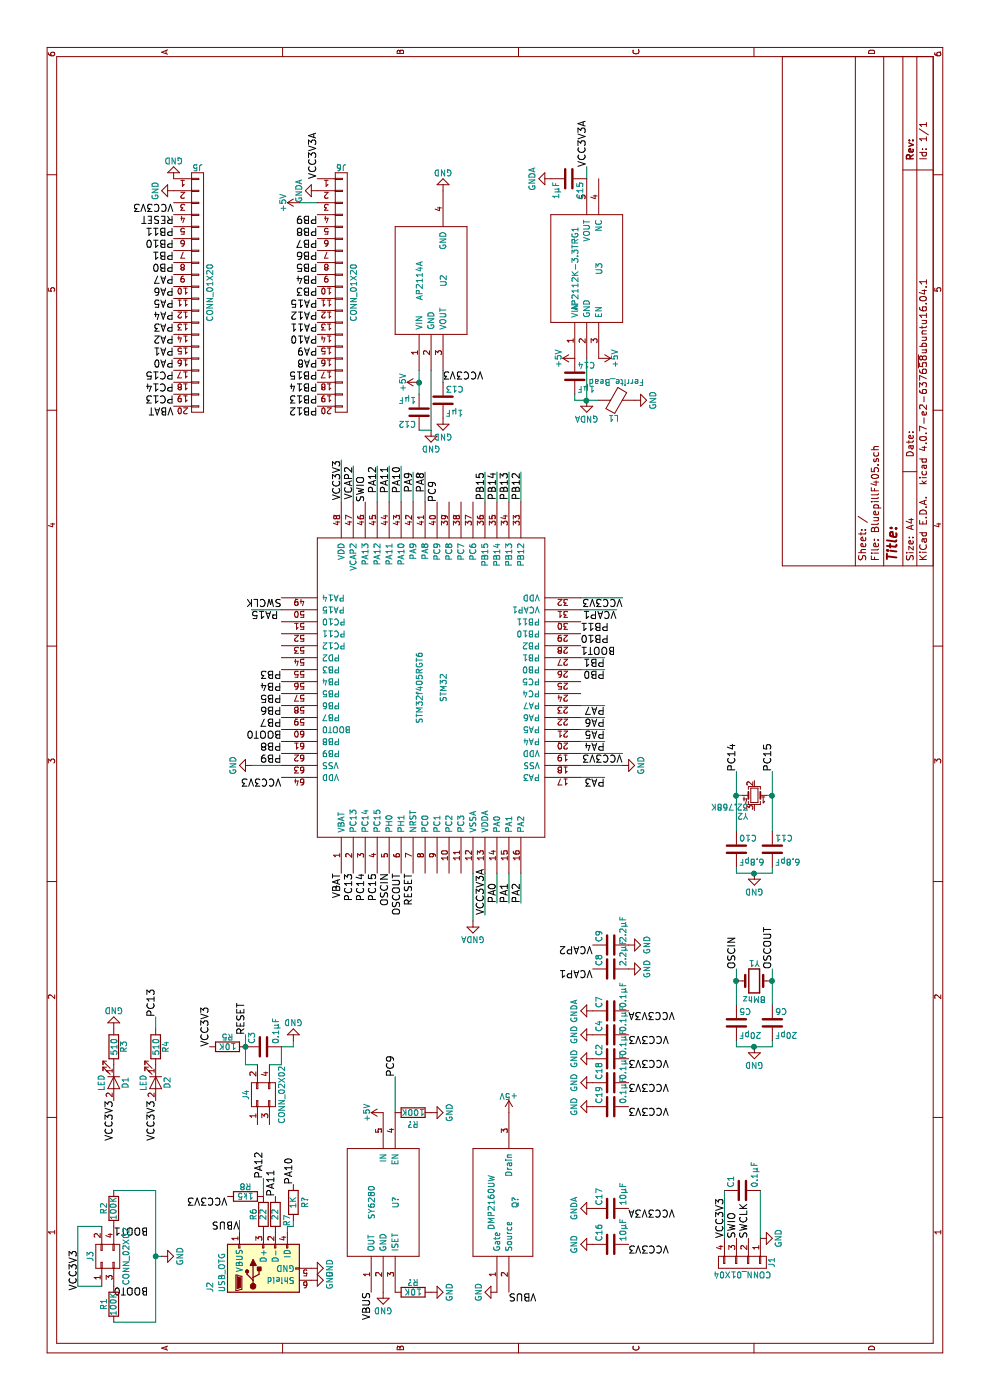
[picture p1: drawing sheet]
EESchema Schematic File Version 2
LIBS:power
LIBS:device
LIBS:transistors
LIBS:conn
LIBS:linear
LIBS:regul
LIBS:74xx
LIBS:cmos4000
LIBS:adc-dac
LIBS:memory
LIBS:xilinx
LIBS:microcontrollers
LIBS:dsp
LIBS:microchip
LIBS:analog_switches
LIBS:motorola
LIBS:texas
LIBS:intel
LIBS:audio
LIBS:interface
LIBS:digital-audio
LIBS:philips
LIBS:display
LIBS:cypress
LIBS:siliconi
LIBS:opto
LIBS:atmel
LIBS:contrib
LIBS:valves
LIBS:STM32f405RGT6
LIBS:AP2112K-3.3TRG1
LIBS:AP2114
LIBS:AP2114A
LIBS:SY6280
LIBS:DMP2160UW
LIBS:BluepillF405-cache
EELAYER 25 0
EELAYER END
$Descr A4 11693 8268
encoding utf-8
Sheet 1 1
Title ""
Date ""
Rev ""
Comp ""
Comment1 ""
Comment2 ""
Comment3 ""
Comment4 ""
$EndDescr
$Comp
L STM32f405RGT6 STM32
U 1 1
P 5950 3600
F 0 "STM32" H 5950 3500 50  0000 C CNN
F 1 "STM32f405RGT6" H 5950 3700 50  0000 C CNN
F 2 "Housings_QFP:LQFP-64_10x10mm_Pitch0.5mm" H 5950 3600 50  0001 C CNN
F 3 "DOCUMENTATION" H 5950 3600 50  0001 C CNN
	1    5950 3600
	1    0    0    -1  
$EndComp
Text Label 4150 4150 0    60   ~ 0
PA0
Text Label 4150 4250 0    60   ~ 0
PA1
Text Label 4150 4350 0    60   ~ 0
PA2
Text Label 5200 5050 1    60   ~ 0
PA3
Text Label 5500 5050 1    60   ~ 0
PA4
Text Label 5600 5050 1    60   ~ 0
PA5
Text Label 5700 5050 1    60   ~ 0
PA6
Text Label 5800 5050 1    60   ~ 0
PA7
Text Label 5400 5200 1    60   ~ 0
VCC3V3
$Comp
L GND #PWR01
U 1 1
P 5300 5200
F 0 "#PWR01" H 5300 4950 50  0001 C CNN
F 1 "GND" H 5300 5050 50  0000 C CNN
F 2 "" H 5300 5200 50  0001 C CNN
F 3 "" H 5300 5200 50  0001 C CNN
	1    5300 5200
	1    0    0    -1  
$EndComp
Text Label 6100 5050 1    60   ~ 0
PB0
Text Label 6200 5050 1    60   ~ 0
PB1
Text Label 6700 5200 1    60   ~ 0
VCC3V3
Text Label 6600 5150 1    60   ~ 0
VCAP1
Text Label 7750 4350 2    60   ~ 0
PB12
Text Label 7750 4250 2    60   ~ 0
PB13
Text Label 7750 4150 2    60   ~ 0
PB14
Text Label 7750 4050 2    60   ~ 0
PB15
Text Label 7750 3550 2    60   ~ 0
PA8
Text Label 7750 3450 2    60   ~ 0
PA9
Text Label 7800 3350 2    60   ~ 0
PA10
Text Label 7800 3250 2    60   ~ 0
PA11
Text Label 7800 3150 2    60   ~ 0
PA12
Text Label 7500 3050 0    60   ~ 0
SWIO
Text Label 6700 2350 1    60   ~ 0
SWCLK
Text Label 7850 2850 2    60   ~ 0
VCC3V3
Text Label 7800 2950 2    60   ~ 0
VCAP2
Text Label 6600 2100 3    60   ~ 0
PA15
Text Label 6100 2350 1    60   ~ 0
PB3
Text Label 6000 2350 1    60   ~ 0
PB4
Text Label 5900 2350 1    60   ~ 0
PB5
Text Label 5800 2350 1    60   ~ 0
PB6
Text Label 5700 2350 1    60   ~ 0
PB7
Text Label 5600 2350 1    60   ~ 0
BOOT0
Text Label 5500 2350 1    60   ~ 0
PB8
Text Label 5400 2350 1    60   ~ 0
PB9
Text Label 5200 2350 1    60   ~ 0
VCC3V3
$Comp
L GND #PWR02
U 1 1
P 5300 2100
F 0 "#PWR02" H 5300 1850 50  0001 C CNN
F 1 "GND" H 5300 1950 50  0000 C CNN
F 2 "" H 5300 2100 50  0001 C CNN
F 3 "" H 5300 2100 50  0001 C CNN
	1    5300 2100
	-1   0    0    1   
$EndComp
Text Label 4400 2850 2    60   ~ 0
VBAT
Text Label 4400 2950 2    60   ~ 0
PC13
Text Label 4400 3050 2    60   ~ 0
PC14
Text Label 4400 3150 2    60   ~ 0
PC15
Text Label 4400 3250 2    60   ~ 0
OSCIN
Text Label 4400 3350 2    60   ~ 0
OSCOUT
Text Label 4400 3450 2    60   ~ 0
RESET
$Comp
L LED D1
U 1 1
P 2650 950
F 0 "D1" H 2650 1050 50  0000 C CNN
F 1 "LED" H 2650 850 50  0000 C CNN
F 2 "LEDs:LED_0805" H 2650 950 50  0001 C CNN
F 3 "" H 2650 950 50  0001 C CNN
	1    2650 950 
	-1   0    0    1   
$EndComp
$Comp
L LED D2
U 1 1
P 2650 1300
F 0 "D2" H 2650 1400 50  0000 C CNN
F 1 "LED" H 2650 1200 50  0000 C CNN
F 2 "LEDs:LED_0805" H 2650 1300 50  0001 C CNN
F 3 "" H 2650 1300 50  0001 C CNN
	1    2650 1300
	-1   0    0    1   
$EndComp
$Comp
L GND #PWR03
U 1 1
P 3100 950
F 0 "#PWR03" H 3100 700 50  0001 C CNN
F 1 "GND" H 3100 800 50  0000 C CNN
F 2 "" H 3100 950 50  0001 C CNN
F 3 "" H 3100 950 50  0001 C CNN
	1    3100 950 
	0    -1   -1   0   
$EndComp
Text Label 3200 1300 0    60   ~ 0
PC13
$Comp
L R R3
U 1 1
P 2950 950
F 0 "R3" V 3030 950 50  0000 C CNN
F 1 "510" V 2950 950 50  0000 C CNN
F 2 "Resistors_SMD:R_0603" V 2880 950 50  0001 C CNN
F 3 "" H 2950 950 50  0001 C CNN
	1    2950 950 
	0    1    1    0   
$EndComp
$Comp
L R R4
U 1 1
P 2950 1300
F 0 "R4" V 3030 1300 50  0000 C CNN
F 1 "510" V 2950 1300 50  0000 C CNN
F 2 "Resistors_SMD:R_0603" V 2880 1300 50  0001 C CNN
F 3 "" H 2950 1300 50  0001 C CNN
	1    2950 1300
	0    1    1    0   
$EndComp
Text Label 2500 950  2    60   ~ 0
VCC3V3
Text Label 2500 1300 2    60   ~ 0
VCC3V3
Text Label 6300 4850 3    60   ~ 0
BOOT1
Text Label 1250 650  2    60   ~ 0
VCC3V3
Text Label 950  950  3    60   ~ 0
BOOT0
$Comp
L R R1
U 1 1
P 800 950
F 0 "R1" V 880 950 50  0000 C CNN
F 1 "100K" V 800 950 50  0000 C CNN
F 2 "Resistors_SMD:R_0603" V 730 950 50  0001 C CNN
F 3 "" H 800 950 50  0001 C CNN
	1    800  950 
	0    1    -1   0   
$EndComp
$Comp
L R R2
U 1 1
P 1600 950
F 0 "R2" V 1680 950 50  0000 C CNN
F 1 "100K" V 1600 950 50  0000 C CNN
F 2 "Resistors_SMD:R_0603" V 1530 950 50  0001 C CNN
F 3 "" H 1600 950 50  0001 C CNN
	1    1600 950 
	0    1    -1   0   
$EndComp
Text Label 1450 950  3    60   ~ 0
BOOT1
$Comp
L USB_OTG J2
U 1 1
P 1100 2200
F 0 "J2" H 900 2650 50  0000 L CNN
F 1 "USB_OTG" H 900 2550 50  0000 L CNN
F 2 "Libs:USB_Micro 10118194-0001LF" H 1250 2150 50  0001 C CNN
F 3 "" H 1250 2150 50  0001 C CNN
	1    1100 2200
	1    0    0    -1  
$EndComp
$Comp
L +5V #PWR04
U 1 1
P 2400 3200
F 0 "#PWR04" H 2400 3050 50  0001 C CNN
F 1 "+5V" H 2400 3340 50  0000 C CNN
F 2 "" H 2400 3200 50  0001 C CNN
F 3 "" H 2400 3200 50  0001 C CNN
	1    2400 3200
	1    0    0    -1  
$EndComp
Text Label 1850 2200 0    60   ~ 0
PA12
$Comp
L GND #PWR05
U 1 1
P 1100 2600
F 0 "#PWR05" H 1100 2350 50  0001 C CNN
F 1 "GND" H 1100 2450 50  0000 C CNN
F 2 "" H 1100 2600 50  0001 C CNN
F 3 "" H 1100 2600 50  0001 C CNN
	1    1100 2600
	1    0    0    -1  
$EndComp
$Comp
L CONN_01X04 J1
U 1 1
P 1150 6200
F 0 "J1" H 1150 6450 50  0000 C CNN
F 1 "CONN_01X04" V 1250 6200 50  0000 C CNN
F 2 "Pin_Headers:Pin_Header_Straight_1x04_Pitch2.54mm" H 1150 6200 50  0001 C CNN
F 3 "" H 1150 6200 50  0001 C CNN
	1    1150 6200
	-1   0    0    1   
$EndComp
Text Label 1350 6050 0    60   ~ 0
VCC3V3
$Comp
L GND #PWR06
U 1 1
P 1350 6350
F 0 "#PWR06" H 1350 6100 50  0001 C CNN
F 1 "GND" H 1350 6200 50  0000 C CNN
F 2 "" H 1350 6350 50  0001 C CNN
F 3 "" H 1350 6350 50  0001 C CNN
	1    1350 6350
	1    0    0    -1  
$EndComp
Text Label 1350 6150 0    60   ~ 0
SWIO
Text Label 1350 6250 0    60   ~ 0
SWCLK
$Comp
L C C2
U 1 1
P 2850 5100
F 0 "C2" H 2875 5200 50  0000 L CNN
F 1 "0.1µF" H 2875 5000 50  0000 L CNN
F 2 "Capacitors_SMD:C_0603" H 2888 4950 50  0001 C CNN
F 3 "" H 2850 5100 50  0001 C CNN
	1    2850 5100
	1    0    0    -1  
$EndComp
$Comp
L C C4
U 1 1
P 3050 5100
F 0 "C4" H 3075 5200 50  0000 L CNN
F 1 "0.1µF" H 3075 5000 50  0000 L CNN
F 2 "Capacitors_SMD:C_0603" H 3088 4950 50  0001 C CNN
F 3 "" H 3050 5100 50  0001 C CNN
	1    3050 5100
	1    0    0    -1  
$EndComp
$Comp
L C C7
U 1 1
P 3250 5100
F 0 "C7" H 3275 5200 50  0000 L CNN
F 1 "0.1µF" H 3275 5000 50  0000 L CNN
F 2 "Capacitors_SMD:C_0603" H 3288 4950 50  0001 C CNN
F 3 "" H 3250 5100 50  0001 C CNN
	1    3250 5100
	1    0    0    -1  
$EndComp
$Comp
L GND #PWR07
U 1 1
P 2850 4950
F 0 "#PWR07" H 2850 4700 50  0001 C CNN
F 1 "GND" H 2850 4800 50  0000 C CNN
F 2 "" H 2850 4950 50  0001 C CNN
F 3 "" H 2850 4950 50  0001 C CNN
	1    2850 4950
	-1   0    0    1   
$EndComp
$Comp
L GND #PWR08
U 1 1
P 3050 4950
F 0 "#PWR08" H 3050 4700 50  0001 C CNN
F 1 "GND" H 3050 4800 50  0000 C CNN
F 2 "" H 3050 4950 50  0001 C CNN
F 3 "" H 3050 4950 50  0001 C CNN
	1    3050 4950
	-1   0    0    1   
$EndComp
Text Label 2850 5250 3    60   ~ 0
VCC3V3
Text Label 3050 5250 3    60   ~ 0
VCC3V3
$Comp
L C C8
U 1 1
P 3600 5100
F 0 "C8" H 3625 5200 50  0000 L CNN
F 1 "2.2µF" H 3625 5000 50  0000 L CNN
F 2 "Capacitors_SMD:C_0603" H 3638 4950 50  0001 C CNN
F 3 "" H 3600 5100 50  0001 C CNN
	1    3600 5100
	1    0    0    -1  
$EndComp
$Comp
L C C9
U 1 1
P 3800 5100
F 0 "C9" H 3825 5200 50  0000 L CNN
F 1 "2.2µF" H 3825 5000 50  0000 L CNN
F 2 "Capacitors_SMD:C_0603" H 3838 4950 50  0001 C CNN
F 3 "" H 3800 5100 50  0001 C CNN
	1    3800 5100
	1    0    0    -1  
$EndComp
Text Label 3600 4950 1    60   ~ 0
VCAP1
Text Label 3800 4950 1    60   ~ 0
VCAP2
$Comp
L GND #PWR09
U 1 1
P 3600 5250
F 0 "#PWR09" H 3600 5000 50  0001 C CNN
F 1 "GND" H 3600 5100 50  0000 C CNN
F 2 "" H 3600 5250 50  0001 C CNN
F 3 "" H 3600 5250 50  0001 C CNN
	1    3600 5250
	1    0    0    -1  
$EndComp
$Comp
L GND #PWR010
U 1 1
P 3800 5250
F 0 "#PWR010" H 3800 5000 50  0001 C CNN
F 1 "GND" H 3800 5100 50  0000 C CNN
F 2 "" H 3800 5250 50  0001 C CNN
F 3 "" H 3800 5250 50  0001 C CNN
	1    3800 5250
	1    0    0    -1  
$EndComp
$Comp
L C C5
U 1 1
P 3150 6150
F 0 "C5" H 3175 6250 50  0000 L CNN
F 1 "20pF" H 3175 6050 50  0000 L CNN
F 2 "Capacitors_SMD:C_0603" H 3188 6000 50  0001 C CNN
F 3 "" H 3150 6150 50  0001 C CNN
	1    3150 6150
	0    1    1    0   
$EndComp
$Comp
L C C6
U 1 1
P 3150 6450
F 0 "C6" H 3175 6550 50  0000 L CNN
F 1 "20pF" H 3175 6350 50  0000 L CNN
F 2 "Capacitors_SMD:C_0603" H 3188 6300 50  0001 C CNN
F 3 "" H 3150 6450 50  0001 C CNN
	1    3150 6450
	0    1    1    0   
$EndComp
$Comp
L GND #PWR011
U 1 1
P 2950 6300
F 0 "#PWR011" H 2950 6050 50  0001 C CNN
F 1 "GND" H 2950 6150 50  0000 C CNN
F 2 "" H 2950 6300 50  0001 C CNN
F 3 "" H 2950 6300 50  0001 C CNN
	1    2950 6300
	0    1    1    0   
$EndComp
Text Label 3600 6150 0    60   ~ 0
OSCIN
Text Label 3600 6450 0    60   ~ 0
OSCOUT
$Comp
L Crystal Y1
U 1 1
P 3500 6300
F 0 "Y1" H 3500 6450 50  0000 C CNN
F 1 "8Mhz" H 3500 6150 50  0000 C CNN
F 2 "Crystals:Crystal_HC49-U_Vertical" H 3500 6300 50  0001 C CNN
F 3 "" H 3500 6300 50  0001 C CNN
	1    3500 6300
	0    1    1    0   
$EndComp
$Comp
L C C10
U 1 1
P 4600 6150
F 0 "C10" H 4625 6250 50  0000 L CNN
F 1 "6.8pF" H 4625 6050 50  0000 L CNN
F 2 "Capacitors_SMD:C_0603" H 4638 6000 50  0001 C CNN
F 3 "" H 4600 6150 50  0001 C CNN
	1    4600 6150
	0    1    1    0   
$EndComp
$Comp
L C C11
U 1 1
P 4600 6450
F 0 "C11" H 4625 6550 50  0000 L CNN
F 1 "6.8pF" H 4625 6350 50  0000 L CNN
F 2 "Capacitors_SMD:C_0603" H 4638 6300 50  0001 C CNN
F 3 "" H 4600 6450 50  0001 C CNN
	1    4600 6450
	0    1    1    0   
$EndComp
$Comp
L GND #PWR012
U 1 1
P 4400 6300
F 0 "#PWR012" H 4400 6050 50  0001 C CNN
F 1 "GND" H 4400 6150 50  0000 C CNN
F 2 "" H 4400 6300 50  0001 C CNN
F 3 "" H 4400 6300 50  0001 C CNN
	1    4400 6300
	0    1    1    0   
$EndComp
Text Label 5250 6150 0    60   ~ 0
PC14
Text Label 5250 6450 0    60   ~ 0
PC15
$Comp
L C C3
U 1 1
P 2950 2200
F 0 "C3" H 2975 2300 50  0000 L CNN
F 1 "0.1µF" H 2975 2100 50  0000 L CNN
F 2 "Capacitors_SMD:C_0603" H 2988 2050 50  0001 C CNN
F 3 "" H 2950 2200 50  0001 C CNN
	1    2950 2200
	1    0    0    -1  
$EndComp
Text Label 3050 2050 0    60   ~ 0
RESET
$Comp
L R R5
U 1 1
P 2950 1900
F 0 "R5" V 3030 1900 50  0000 C CNN
F 1 "10K" V 2950 1900 50  0000 C CNN
F 2 "Resistors_SMD:R_0603" V 2880 1900 50  0001 C CNN
F 3 "" H 2950 1900 50  0001 C CNN
	1    2950 1900
	1    0    0    -1  
$EndComp
Text Label 2950 1750 0    60   ~ 0
VCC3V3
$Comp
L GND #PWR013
U 1 1
P 3000 2450
F 0 "#PWR013" H 3000 2200 50  0001 C CNN
F 1 "GND" H 3000 2300 50  0000 C CNN
F 2 "" H 3000 2450 50  0001 C CNN
F 3 "" H 3000 2450 50  0001 C CNN
	1    3000 2450
	0    -1   -1   0   
$EndComp
$Comp
L CONN_01X20 J5
U 1 1
P 9250 1650
F 0 "J5" H 9250 2700 50  0000 C CNN
F 1 "CONN_01X20" V 9350 1650 50  0000 C CNN
F 2 "Pin_Headers:Pin_Header_Straight_1x20_Pitch2.54mm" H 9250 1650 50  0001 C CNN
F 3 "" H 9250 1650 50  0001 C CNN
	1    9250 1650
	0    1    1    0   
$EndComp
$Comp
L CONN_01X20 J6
U 1 1
P 9250 2850
F 0 "J6" H 9250 3900 50  0000 C CNN
F 1 "CONN_01X20" V 9350 2850 50  0000 C CNN
F 2 "Pin_Headers:Pin_Header_Straight_1x20_Pitch2.54mm" H 9250 2850 50  0001 C CNN
F 3 "" H 9250 2850 50  0001 C CNN
	1    9250 2850
	0    1    1    0   
$EndComp
$Comp
L C C1
U 1 1
P 1750 6200
F 0 "C1" H 1775 6300 50  0000 L CNN
F 1 "0.1µF" H 1775 6100 50  0000 L CNN
F 2 "Capacitors_SMD:C_0603" H 1788 6050 50  0001 C CNN
F 3 "" H 1750 6200 50  0001 C CNN
	1    1750 6200
	1    0    0    -1  
$EndComp
Text Label 8300 1450 1    60   ~ 0
VBAT
Text Label 8400 1450 1    60   ~ 0
PC13
Text Label 8500 1450 1    60   ~ 0
PC14
Text Label 8600 1450 1    60   ~ 0
PC15
Text Label 8700 1450 1    60   ~ 0
PA0
Text Label 8800 1450 1    60   ~ 0
PA1
Text Label 8900 1450 1    60   ~ 0
PA2
Text Label 9000 1450 1    60   ~ 0
PA3
Text Label 9100 1450 1    60   ~ 0
PA4
Text Label 9200 1450 1    60   ~ 0
PA5
Text Label 9300 1450 1    60   ~ 0
PA6
Text Label 9400 1450 1    60   ~ 0
PA7
Text Label 9500 1450 1    60   ~ 0
PB0
Text Label 9600 1450 1    60   ~ 0
PB1
Text Label 9700 1450 1    60   ~ 0
PB10
Text Label 9800 1450 1    60   ~ 0
PB11
Text Label 9900 1450 1    60   ~ 0
RESET
Text Label 10000 1450 1    60   ~ 0
VCC3V3
$Comp
L GND #PWR014
U 1 1
P 10100 1450
F 0 "#PWR014" H 10100 1200 50  0001 C CNN
F 1 "GND" H 10100 1300 50  0000 C CNN
F 2 "" H 10100 1450 50  0001 C CNN
F 3 "" H 10100 1450 50  0001 C CNN
	1    10100 1450
	-1   0    0    1   
$EndComp
$Comp
L GND #PWR015
U 1 1
P 10200 1450
F 0 "#PWR015" H 10200 1200 50  0001 C CNN
F 1 "GND" H 10200 1300 50  0000 C CNN
F 2 "" H 10200 1450 50  0001 C CNN
F 3 "" H 10200 1450 50  0001 C CNN
	1    10200 1450
	0    -1   -1   0   
$EndComp
Text Label 9900 2650 1    60   ~ 0
PB9
Text Label 9800 2650 1    60   ~ 0
PB8
Text Label 9700 2650 1    60   ~ 0
PB7
Text Label 9600 2650 1    60   ~ 0
PB6
Text Label 9500 2650 1    60   ~ 0
PB5
Text Label 9400 2650 1    60   ~ 0
PB4
Text Label 9300 2650 1    60   ~ 0
PB3
Text Label 9200 2650 1    60   ~ 0
PA15
Text Label 9100 2650 1    60   ~ 0
PA12
Text Label 9000 2650 1    60   ~ 0
PA11
Text Label 8900 2650 1    60   ~ 0
PA10
Text Label 8800 2650 1    60   ~ 0
PA9
Text Label 8700 2650 1    60   ~ 0
PA8
Text Label 8600 2650 1    60   ~ 0
PB15
Text Label 8500 2650 1    60   ~ 0
PB14
Text Label 8400 2650 1    60   ~ 0
PB13
Text Label 8300 2650 1    60   ~ 0
PB12
$Comp
L GND #PWR016
U 1 1
P 8100 3600
F 0 "#PWR016" H 8100 3350 50  0001 C CNN
F 1 "GND" H 8100 3450 50  0000 C CNN
F 2 "" H 8100 3600 50  0001 C CNN
F 3 "" H 8100 3600 50  0001 C CNN
	1    8100 3600
	0    1    1    0   
$EndComp
$Comp
L C C12
U 1 1
P 8250 3500
F 0 "C12" H 8275 3600 50  0000 L CNN
F 1 "1µF" H 8275 3400 50  0000 L CNN
F 2 "Capacitors_SMD:C_0603" H 8288 3350 50  0001 C CNN
F 3 "" H 8250 3500 50  0001 C CNN
	1    8250 3500
	0    -1   -1   0   
$EndComp
Text Label 6400 4850 3    60   ~ 0
PB10
Text Label 6500 4850 3    60   ~ 0
PB11
$Comp
L GND #PWR017
U 1 1
P 1000 2600
F 0 "#PWR017" H 1000 2350 50  0001 C CNN
F 1 "GND" H 1000 2450 50  0000 C CNN
F 2 "" H 1000 2600 50  0001 C CNN
F 3 "" H 1000 2600 50  0001 C CNN
	1    1000 2600
	1    0    0    -1  
$EndComp
$Comp
L R R7
U 1 1
P 1550 2300
F 0 "R7" V 1450 2250 50  0000 C CNN
F 1 "22" V 1550 2300 50  0000 C CNN
F 2 "Resistors_SMD:R_0603" V 1480 2300 50  0001 C CNN
F 3 "" H 1550 2300 50  0001 C CNN
	1    1550 2300
	0    1    -1   0   
$EndComp
$Comp
L R R6
U 1 1
P 1550 2200
F 0 "R6" V 1630 2200 50  0000 C CNN
F 1 "22" V 1550 2200 50  0000 C CNN
F 2 "Resistors_SMD:R_0603" V 1480 2200 50  0001 C CNN
F 3 "" H 1550 2200 50  0001 C CNN
	1    1550 2200
	0    1    -1   0   
$EndComp
Text Label 1700 2300 0    60   ~ 0
PA11
$Comp
L R R8
U 1 1
P 1700 2050
F 0 "R8" V 1780 2050 50  0000 C CNN
F 1 "1k5" V 1700 2050 50  0000 C CNN
F 2 "Resistors_SMD:R_0603" V 1630 2050 50  0001 C CNN
F 3 "" H 1700 2050 50  0001 C CNN
	1    1700 2050
	1    0    0    1   
$EndComp
$Comp
L Crystal_GND23_Small Y2
U 1 1
P 5050 6300
F 0 "Y2" H 5100 6475 50  0000 L CNN
F 1 "32.768K" H 5100 6400 50  0000 L CNN
F 2 "Crystals:Crystal_SMD_SeikoEpson_MC306-4pin_8.0x3.2mm" H 5050 6300 50  0001 C CNN
F 3 "" H 5050 6300 50  0001 C CNN
	1    5050 6300
	0    -1   -1   0   
$EndComp
Wire Wire Line
	4050 4050 4400 4050
Wire Wire Line
	4000 3950 4400 3950
Wire Wire Line
	4150 4150 4400 4150
Wire Wire Line
	4400 4250 4150 4250
Wire Wire Line
	4150 4350 4400 4350
Wire Wire Line
	5200 5050 5200 4850
Wire Wire Line
	5500 5050 5500 4850
Wire Wire Line
	5600 5050 5600 4850
Wire Wire Line
	5700 5050 5700 4850
Wire Wire Line
	5800 5050 5800 4850
Wire Wire Line
	5400 5200 5400 4850
Wire Wire Line
	5300 5200 5300 4850
Wire Wire Line
	6100 5050 6100 4850
Wire Wire Line
	6700 5200 6700 4850
Wire Wire Line
	6600 5150 6600 4850
Wire Wire Line
	6200 5050 6200 4850
Wire Wire Line
	7500 4350 7750 4350
Wire Wire Line
	7750 4250 7500 4250
Wire Wire Line
	7500 4150 7750 4150
Wire Wire Line
	7750 4050 7500 4050
Wire Wire Line
	7500 3550 7750 3550
Wire Wire Line
	7750 3450 7500 3450
Wire Wire Line
	7500 3350 7800 3350
Wire Wire Line
	7800 3250 7500 3250
Wire Wire Line
	7500 3150 7800 3150
Wire Wire Line
	7850 2850 7500 2850
Wire Wire Line
	7800 2950 7500 2950
Wire Wire Line
	6600 2100 6600 2350
Wire Wire Line
	5300 2350 5300 2100
Wire Wire Line
	3100 1300 3200 1300
Wire Wire Line
	2950 6450 3000 6450
Wire Wire Line
	2950 6150 2950 6450
Wire Wire Line
	2950 6150 3000 6150
Connection ~ 2950 6300
Wire Wire Line
	3300 6150 3600 6150
Wire Wire Line
	3300 6450 3600 6450
Connection ~ 3500 6450
Connection ~ 3500 6150
Wire Wire Line
	4750 6450 5250 6450
Connection ~ 5050 6450
Wire Wire Line
	4750 6150 5250 6150
Connection ~ 5050 6150
Wire Wire Line
	4450 6150 4400 6150
Wire Wire Line
	4400 6150 4400 6450
Wire Wire Line
	4400 6450 4450 6450
Connection ~ 4400 6300
Wire Wire Line
	2800 2250 2800 2350
Wire Wire Line
	2800 2350 2950 2350
Wire Wire Line
	2800 2150 2800 2050
Connection ~ 2950 2050
Wire Wire Line
	2800 2050 3050 2050
Wire Wire Line
	2950 2350 2950 2450
Wire Wire Line
	1350 6350 1750 6350
Wire Wire Line
	1750 6050 1350 6050
Wire Wire Line
	10000 2650 10000 2500
Wire Wire Line
	1700 2200 1850 2200
Wire Wire Line
	5050 6200 5050 6150
Wire Wire Line
	5050 6450 5050 6400
$Comp
L AP2112K-3.3TRG1 U3
U 1 1
P 9450 4900
F 0 "U3" H 9450 4800 50  0000 C CNN
F 1 "AP2112K-3.3TRG1" H 9450 5000 50  0000 C CNN
F 2 "TO_SOT_Packages_SMD:SOT-23-5" H 9450 4900 50  0001 C CNN
F 3 "DOCUMENTATION" H 9450 4900 50  0001 C CNN
	1    9450 4900
	1    0    0    -1  
$EndComp
$Comp
L C C14
U 1 1
P 8550 4800
F 0 "C14" H 8575 4900 50  0000 L CNN
F 1 "1µF" H 8575 4700 50  0000 L CNN
F 2 "Capacitors_SMD:C_0603" H 8588 4650 50  0001 C CNN
F 3 "" H 8550 4800 50  0001 C CNN
	1    8550 4800
	0    1    1    0   
$EndComp
Wire Wire Line
	8350 4900 8700 4900
Wire Wire Line
	8400 4800 8350 4800
Wire Wire Line
	8350 4800 8350 5000
$Comp
L +5V #PWR018
U 1 1
P 8700 5000
F 0 "#PWR018" H 8700 4850 50  0001 C CNN
F 1 "+5V" H 8700 5140 50  0000 C CNN
F 2 "" H 8700 5000 50  0001 C CNN
F 3 "" H 8700 5000 50  0001 C CNN
	1    8700 5000
	-1   0    0    1   
$EndComp
$Comp
L C C15
U 1 1
P 10200 4750
F 0 "C15" H 10225 4850 50  0000 L CNN
F 1 "1µF" H 10225 4650 50  0000 L CNN
F 2 "Capacitors_SMD:C_0603" H 10238 4600 50  0001 C CNN
F 3 "" H 10200 4750 50  0001 C CNN
	1    10200 4750
	-1   0    0    1   
$EndComp
Text Label 10300 4900 0    60   ~ 0
VCC3V3A
Wire Wire Line
	10300 4900 10200 4900
$Comp
L GNDA #PWR019
U 1 1
P 8350 4900
F 0 "#PWR019" H 8350 4650 50  0001 C CNN
F 1 "GNDA" H 8350 4750 50  0000 C CNN
F 2 "" H 8350 4900 50  0001 C CNN
F 3 "" H 8350 4900 50  0001 C CNN
	1    8350 4900
	0    1    1    0   
$EndComp
$Comp
L GNDA #PWR020
U 1 1
P 10200 4600
F 0 "#PWR020" H 10200 4350 50  0001 C CNN
F 1 "GNDA" H 10200 4450 50  0000 C CNN
F 2 "" H 10200 4600 50  0001 C CNN
F 3 "" H 10200 4600 50  0001 C CNN
	1    10200 4600
	-1   0    0    1   
$EndComp
$Comp
L GNDA #PWR021
U 1 1
P 4000 3950
F 0 "#PWR021" H 4000 3700 50  0001 C CNN
F 1 "GNDA" H 4000 3800 50  0000 C CNN
F 2 "" H 4000 3950 50  0001 C CNN
F 3 "" H 4000 3950 50  0001 C CNN
	1    4000 3950
	0    1    1    0   
$EndComp
Text Label 4050 4050 0    60   ~ 0
VCC3V3A
$Comp
L GNDA #PWR022
U 1 1
P 10100 2650
F 0 "#PWR022" H 10100 2400 50  0001 C CNN
F 1 "GNDA" H 10100 2500 50  0000 C CNN
F 2 "" H 10100 2650 50  0001 C CNN
F 3 "" H 10100 2650 50  0001 C CNN
	1    10100 2650
	-1   0    0    1   
$EndComp
Text Label 10200 2650 0    60   ~ 0
VCC3V3A
$Comp
L GND #PWR023
U 1 1
P 1200 1350
F 0 "#PWR023" H 1200 1100 50  0001 C CNN
F 1 "GND" H 1200 1200 50  0000 C CNN
F 2 "" H 1200 1350 50  0001 C CNN
F 3 "" H 1200 1350 50  0001 C CNN
	1    1200 1350
	1    0    0    -1  
$EndComp
$Comp
L CONN_02X02 J3
U 1 1
P 1200 900
F 0 "J3" H 1200 1050 50  0000 C CNN
F 1 "CONN_02X02" H 1200 750 50  0000 C CNN
F 2 "Pin_Headers:Pin_Header_Straight_2x02_Pitch2.54mm" H 1200 -300 50  0001 C CNN
F 3 "" H 1200 -300 50  0001 C CNN
	1    1200 900 
	1    0    0    -1  
$EndComp
Wire Wire Line
	950  850  950  650 
Wire Wire Line
	950  650  1450 650 
Wire Wire Line
	1450 650  1450 850 
Wire Wire Line
	650  950  650  1300
Wire Wire Line
	650  1300 1750 1300
Wire Wire Line
	1750 1300 1750 950 
Wire Wire Line
	1200 1350 1200 1300
Connection ~ 1200 1300
$Comp
L +5V #PWR024
U 1 1
P 8700 4800
F 0 "#PWR024" H 8700 4650 50  0001 C CNN
F 1 "+5V" H 8700 4940 50  0000 C CNN
F 2 "" H 8700 4800 50  0001 C CNN
F 3 "" H 8700 4800 50  0001 C CNN
	1    8700 4800
	1    0    0    -1  
$EndComp
$Comp
L +5V #PWR025
U 1 1
P 10000 2500
F 0 "#PWR025" H 10000 2350 50  0001 C CNN
F 1 "+5V" H 10000 2640 50  0000 C CNN
F 2 "" H 10000 2500 50  0001 C CNN
F 3 "" H 10000 2500 50  0001 C CNN
	1    10000 2500
	1    0    0    -1  
$EndComp
$Comp
L GND #PWR026
U 1 1
P 8350 5300
F 0 "#PWR026" H 8350 5050 50  0001 C CNN
F 1 "GND" H 8350 5150 50  0000 C CNN
F 2 "" H 8350 5300 50  0001 C CNN
F 3 "" H 8350 5300 50  0001 C CNN
	1    8350 5300
	1    0    0    -1  
$EndComp
$Comp
L Ferrite_Bead L1
U 1 1
P 8350 5150
F 0 "L1" V 8200 5175 50  0000 C CNN
F 1 "Ferrite_Bead" V 8500 5150 50  0000 C CNN
F 2 "Capacitors_SMD:C_0603" V 8280 5150 50  0001 C CNN
F 3 "" H 8350 5150 50  0001 C CNN
	1    8350 5150
	1    0    0    -1  
$EndComp
Connection ~ 8350 4900
$Comp
L CONN_02X02 J4
U 1 1
P 2550 2200
F 0 "J4" H 2550 2350 50  0000 C CNN
F 1 "CONN_02X02" H 2550 2050 50  0000 C CNN
F 2 "Libs:RS-187R05" H 2550 1000 50  0001 C CNN
F 3 "" H 2550 1000 50  0001 C CNN
	1    2550 2200
	1    0    0    -1  
$EndComp
Wire Wire Line
	2950 2450 3000 2450
$Comp
L GNDA #PWR027
U 1 1
P 3250 4950
F 0 "#PWR027" H 3250 4700 50  0001 C CNN
F 1 "GNDA" H 3250 4800 50  0000 C CNN
F 2 "" H 3250 4950 50  0001 C CNN
F 3 "" H 3250 4950 50  0001 C CNN
	1    3250 4950
	-1   0    0    1   
$EndComp
Text Label 3250 5250 3    60   ~ 0
VCC3V3A
Text Label 1600 5250 3    60   ~ 0
VCC3V3A
$Comp
L C C17
U 1 1
P 1600 5100
F 0 "C17" H 1625 5200 50  0000 L CNN
F 1 "10µF" H 1625 5000 50  0000 L CNN
F 2 "Capacitors_SMD:C_0603" H 1638 4950 50  0001 C CNN
F 3 "" H 1600 5100 50  0001 C CNN
	1    1600 5100
	1    0    0    -1  
$EndComp
$Comp
L GNDA #PWR028
U 1 1
P 1600 4950
F 0 "#PWR028" H 1600 4700 50  0001 C CNN
F 1 "GNDA" H 1600 4800 50  0000 C CNN
F 2 "" H 1600 4950 50  0001 C CNN
F 3 "" H 1600 4950 50  0001 C CNN
	1    1600 4950
	-1   0    0    1   
$EndComp
$Comp
L GND #PWR029
U 1 1
P 1300 4950
F 0 "#PWR029" H 1300 4700 50  0001 C CNN
F 1 "GND" H 1300 4800 50  0000 C CNN
F 2 "" H 1300 4950 50  0001 C CNN
F 3 "" H 1300 4950 50  0001 C CNN
	1    1300 4950
	-1   0    0    1   
$EndComp
$Comp
L C C16
U 1 1
P 1300 5100
F 0 "C16" H 1325 5200 50  0000 L CNN
F 1 "10µF" H 1325 5000 50  0000 L CNN
F 2 "Capacitors_SMD:C_0603" H 1338 4950 50  0001 C CNN
F 3 "" H 1300 5100 50  0001 C CNN
	1    1300 5100
	1    0    0    -1  
$EndComp
Text Label 1300 5250 3    60   ~ 0
VCC3V3
$Comp
L GND #PWR030
U 1 1
P 2650 4950
F 0 "#PWR030" H 2650 4700 50  0001 C CNN
F 1 "GND" H 2650 4800 50  0000 C CNN
F 2 "" H 2650 4950 50  0001 C CNN
F 3 "" H 2650 4950 50  0001 C CNN
	1    2650 4950
	-1   0    0    1   
$EndComp
$Comp
L C C18
U 1 1
P 2650 5100
F 0 "C18" H 2675 5200 50  0000 L CNN
F 1 "0.1µF" H 2675 5000 50  0000 L CNN
F 2 "Capacitors_SMD:C_0603" H 2688 4950 50  0001 C CNN
F 3 "" H 2650 5100 50  0001 C CNN
	1    2650 5100
	1    0    0    -1  
$EndComp
Text Label 2650 5250 3    60   ~ 0
VCC3V3
$Comp
L C C19
U 1 1
P 2450 5100
F 0 "C19" H 2475 5200 50  0000 L CNN
F 1 "0.1µF" H 2475 5000 50  0000 L CNN
F 2 "Capacitors_SMD:C_0603" H 2488 4950 50  0001 C CNN
F 3 "" H 2450 5100 50  0001 C CNN
	1    2450 5100
	1    0    0    -1  
$EndComp
$Comp
L GND #PWR031
U 1 1
P 2450 4950
F 0 "#PWR031" H 2450 4700 50  0001 C CNN
F 1 "GND" H 2450 4800 50  0000 C CNN
F 2 "" H 2450 4950 50  0001 C CNN
F 3 "" H 2450 4950 50  0001 C CNN
	1    2450 4950
	-1   0    0    1   
$EndComp
Text Label 2450 5250 3    60   ~ 0
VCC3V3
Text Label 1700 1900 1    60   ~ 0
VCC3V3
Text Label 1800 2450 0    60   ~ 0
PA10
Wire Wire Line
	1500 2450 1450 2450
Wire Wire Line
	1450 2450 1450 2400
Wire Wire Line
	1450 2400 1400 2400
$Comp
L C C13
U 1 1
P 8350 3700
F 0 "C13" H 8375 3800 50  0000 L CNN
F 1 "1µF" H 8375 3600 50  0000 L CNN
F 2 "Capacitors_SMD:C_0603" H 8388 3550 50  0001 C CNN
F 3 "" H 8350 3700 50  0001 C CNN
	1    8350 3700
	0    1    1    0   
$EndComp
$Comp
L GND #PWR032
U 1 1
P 10100 3700
F 0 "#PWR032" H 10100 3450 50  0001 C CNN
F 1 "GND" H 10100 3550 50  0000 C CNN
F 2 "" H 10100 3700 50  0001 C CNN
F 3 "" H 10100 3700 50  0001 C CNN
	1    10100 3700
	0    -1   -1   0   
$EndComp
$Comp
L AP2114A U2
U 1 1
P 9350 3600
F 0 "U2" H 9350 3500 50  0000 C CNN
F 1 "AP2114A" H 9350 3700 50  0000 C CNN
F 2 "TO_SOT_Packages_SMD:SOT-223" H 9350 3600 50  0001 C CNN
F 3 "DOCUMENTATION" H 9350 3600 50  0001 C CNN
	1    9350 3600
	1    0    0    -1  
$EndComp
Wire Wire Line
	8100 3600 8100 3500
Wire Wire Line
	8100 3600 8600 3600
Text Label 8600 3700 3    60   ~ 0
VCC3V3
Wire Wire Line
	8500 3700 8600 3700
$Comp
L GND #PWR033
U 1 1
P 8200 3700
F 0 "#PWR033" H 8200 3450 50  0001 C CNN
F 1 "GND" H 8200 3550 50  0000 C CNN
F 2 "" H 8200 3700 50  0001 C CNN
F 3 "" H 8200 3700 50  0001 C CNN
	1    8200 3700
	0    1    1    0   
$EndComp
$Comp
L +5V #PWR034
U 1 1
P 8500 3500
F 0 "#PWR034" H 8500 3350 50  0001 C CNN
F 1 "+5V" H 8500 3640 50  0000 C CNN
F 2 "" H 8500 3500 50  0001 C CNN
F 3 "" H 8500 3500 50  0001 C CNN
	1    8500 3500
	1    0    0    -1  
$EndComp
Wire Wire Line
	8400 3500 8600 3500
Connection ~ 8500 3500
$Comp
L R R?
U 1 1
P 1650 2450
F 0 "R?" V 1550 2450 50  0000 C CNN
F 1 "1K" V 1650 2450 50  0000 C CNN
F 2 "Resistors_SMD:R_0603" V 1580 2450 50  0001 C CNN
F 3 "" H 1650 2450 50  0001 C CNN
	1    1650 2450
	0    1    -1   0   
$EndComp
$Comp
L SY6280 U?
U 1 1
P 1650 3200
F 0 "U?" H 1650 3100 50  0000 C CNN
F 1 "SY6280" H 1650 3300 50  0000 C CNN
F 2 "MODULE" H 1650 3200 50  0001 C CNN
F 3 "DOCUMENTATION" H 1650 3200 50  0001 C CNN
	1    1650 3200
	1    0    0    -1  
$EndComp
Text Label 900  3100 2    60   ~ 0
VBUS
Text Label 1500 2000 1    60   ~ 0
VBUS
Wire Wire Line
	1400 2000 1500 2000
$Comp
L GND #PWR?
U 1 1
P 900 3200
F 0 "#PWR?" H 900 2950 50  0001 C CNN
F 1 "GND" H 900 3050 50  0000 C CNN
F 2 "" H 900 3200 50  0001 C CNN
F 3 "" H 900 3200 50  0001 C CNN
	1    900  3200
	0    1    1    0   
$EndComp
$Comp
L R R?
U 1 1
P 900 3450
F 0 "R?" V 980 3450 50  0000 C CNN
F 1 "10K" V 900 3450 50  0000 C CNN
F 2 "Resistors_SMD:R_0603" V 830 3450 50  0001 C CNN
F 3 "" H 900 3450 50  0001 C CNN
	1    900  3450
	1    0    0    1   
$EndComp
$Comp
L GND #PWR?
U 1 1
P 900 3600
F 0 "#PWR?" H 900 3350 50  0001 C CNN
F 1 "GND" H 900 3450 50  0000 C CNN
F 2 "" H 900 3600 50  0001 C CNN
F 3 "" H 900 3600 50  0001 C CNN
	1    900  3600
	1    0    0    -1  
$EndComp
Text Label 7500 3650 0    60   ~ 0
PC9
Text Label 2700 3300 0    60   ~ 0
PC9
$Comp
L R R?
U 1 1
P 2400 3450
F 0 "R?" V 2300 3450 50  0000 C CNN
F 1 "100K" V 2400 3450 50  0000 C CNN
F 2 "Resistors_SMD:R_0603" V 2330 3450 50  0001 C CNN
F 3 "" H 2400 3450 50  0001 C CNN
	1    2400 3450
	1    0    0    1   
$EndComp
$Comp
L GND #PWR?
U 1 1
P 2400 3600
F 0 "#PWR?" H 2400 3350 50  0001 C CNN
F 1 "GND" H 2400 3450 50  0000 C CNN
F 2 "" H 2400 3600 50  0001 C CNN
F 3 "" H 2400 3600 50  0001 C CNN
	1    2400 3600
	1    0    0    -1  
$EndComp
Wire Wire Line
	2700 3300 2400 3300
$Comp
L DMP2160UW Q?
U 1 1
P 1650 4200
F 0 "Q?" H 1650 4100 50  0000 C CNN
F 1 "DMP2160UW" H 1650 4300 50  0000 C CNN
F 2 "MODULE" H 1650 4200 50  0001 C CNN
F 3 "DOCUMENTATION" H 1650 4200 50  0001 C CNN
	1    1650 4200
	1    0    0    -1  
$EndComp
$Comp
L GND #PWR?
U 1 1
P 900 4150
F 0 "#PWR?" H 900 3900 50  0001 C CNN
F 1 "GND" H 900 4000 50  0000 C CNN
F 2 "" H 900 4150 50  0001 C CNN
F 3 "" H 900 4150 50  0001 C CNN
	1    900  4150
	-1   0    0    1   
$EndComp
Text Label 900  4250 3    60   ~ 0
VBUS
$Comp
L +5V #PWR?
U 1 1
P 2400 4250
F 0 "#PWR?" H 2400 4100 50  0001 C CNN
F 1 "+5V" H 2400 4390 50  0000 C CNN
F 2 "" H 2400 4250 50  0001 C CNN
F 3 "" H 2400 4250 50  0001 C CNN
	1    2400 4250
	0    1    1    0   
$EndComp
$EndSCHEMATC
